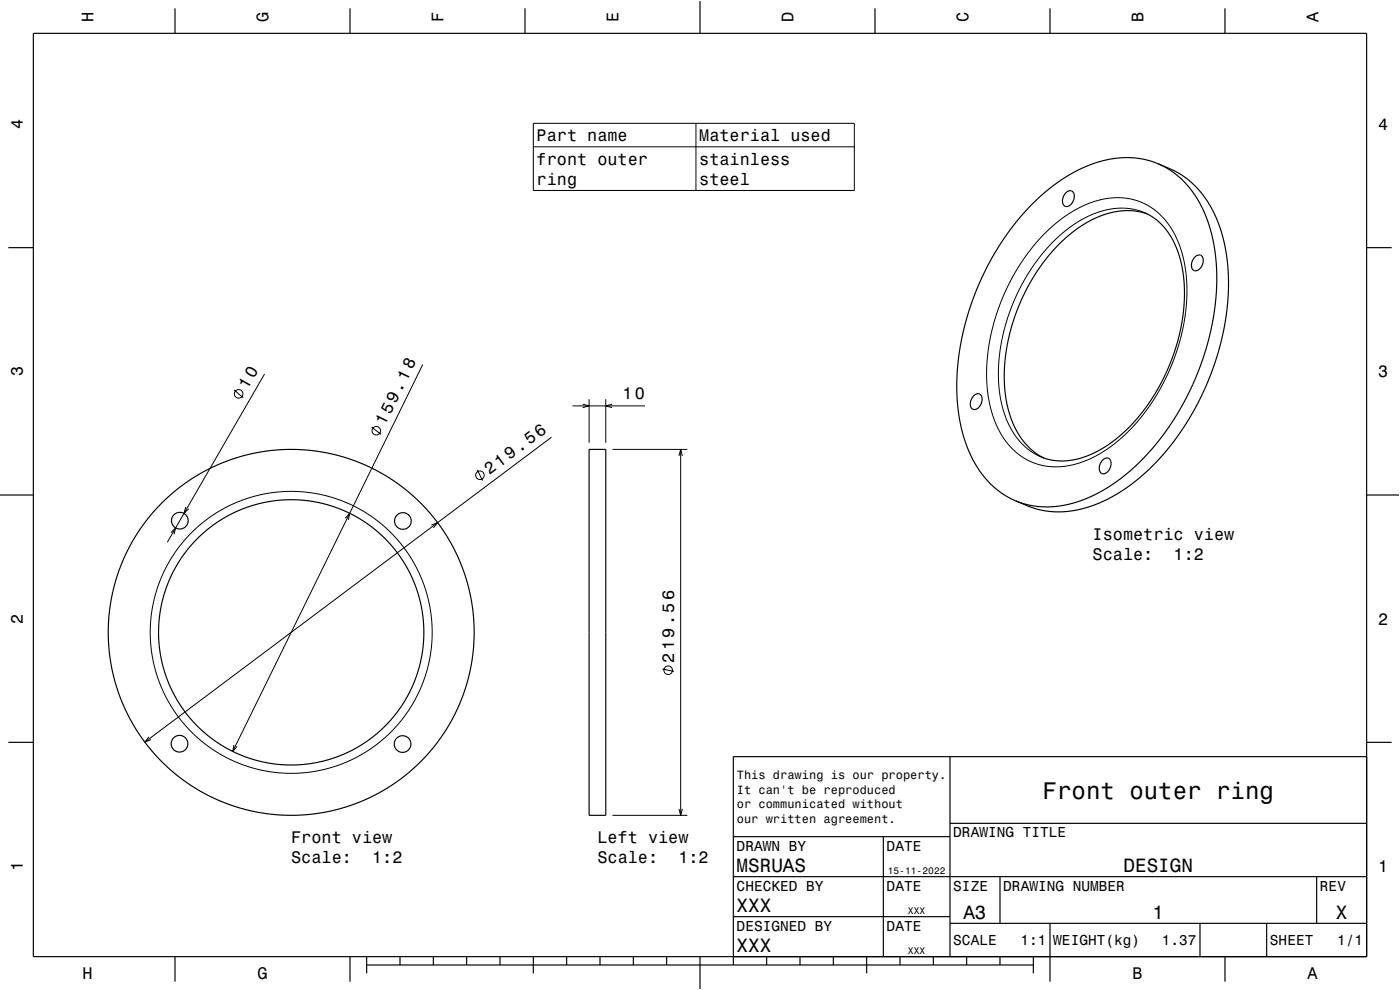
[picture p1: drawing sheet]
<svg xmlns="http://www.w3.org/2000/svg" width="420mm" height="297mm" viewBox="0 0 420 297" stroke-linecap="round" stroke-linejoin="round" font-family="sans-serif">
<g fill="none" stroke="#000" stroke-width=".3">
<path d="M160 37h96.3v20.1h-96.3zM208.8 37v20.1M160 44h96.3M313.4 70.1l3.3-3 3.2-2.5 3.6-2.1 3.5-1.6 3.7-1.1 3.7-.5 3.5 .2 3.2 .7 3.2 1.4 2.7 1.9 2.4 2.3 2.1 2.8 1.7 3.5 1.3 3.4 .9 4 .6 4.5 .1 4.5-.3 4.4-.8 5-1.2 5-1.6 4.8-1.9 4.6-2.1 4.2-2.7 4.4-3 4.1-2.9 3.4-3.5 3.3-3.2 2.5-3.7 2.3-3.7 1.8-3.9 1.2-3.3 .5-4.2-.1-4.2-1.1-3.7-2-3.1-2.8-2.6-3.5-2.1-4.4-1.5-4.9-.8-5.5-.1-6.1 .7-5.9 1.4-6.4 2.1-6.4 2.5-5.7 3.3-5.8 3.8-5.3zM343.3 63.8l-2.3-.8-2.6-.5-2.5-.1-2.9 .3-2.8 .7-2.7 1-5.3 2.9-5.2 4.2-4.9 5.4-4.4 6.4-3.5 6.9-2.5 7-1.7 7.9-.5 7.4 .6 6.7 .7 3.3 1 3 1.3 2.9 1.4 2.1 1.7 2.2 1.7 1.6 1.9 1.5 2.5 1.3M70.3 117l2.6 2.3M79.4 112.2l-29.2 50.5M126.8 109.3l-57 116.1M176.7 119.8v13M181.7 119.8v13M111.5 128.1l2.8 2.2M165.4 131.2l-122 91.4"/>
<path d="M171.7 121.8h21.8M174.8 121.3l1.9 .5-1.9 .5M183.7 121.3l-2 .5 2 .5M183.7 134.8h22.5M203.7 136.8l.5-2 .5 2M204.2 134.8v109.8M51.3 159.8l1.4-1.4-.5 1.9M55.7 152.1l-.5 1.9 1.4-1.4M103.6 155.5l1.3-1.5-.4 2M129.4 157.5l1.9-.7-1.3 1.6M143.2 141l1.6 3.2M198.7 200.7l3.5 .7"/>
<path d="M44.7 221.1l-1.3 1.5 1.9-.7M70.2 223.5l-.4 1.9 1.3-1.5M183.7 244.6h22.5M203.7 242.7l.5 1.9 .5-1.9"/>
<circle cx="71.6" cy="118.2" r="1.28"/>
<circle cx="112.9" cy="129.2" r="1.28"/>
<circle cx="144" cy="142.6" r="1.28"/>
<circle cx="87.4" cy="189.7" r="42.3"/>
<circle cx="200.5" cy="201.1" r="1.28"/>
</g>
<g fill="none" stroke="#000" stroke-width=".35">
<path d="M10 10h400v277h-400zM52.5 2.5v7.5M105 2.5v7.5M157.5 2.5v7.5M210 0v10M262.5 2.5v7.5M315 2.5v7.5M367.5 2.5v7.5M319.8 57.8a1.43 1.43 0 0 1 1.9-.4 1.43 1.43 0 0 1 .6 1.8 2.42 2.42 0 0 1-3 2.6 2.84 2.84 0 0 1 .5-4zM347.4 49.1l4.6 2 2.8 1.6 2.9 2.3 2.5 2.7 2.4 3.3 1.9 3.5 1.6 4.2 1.2 4.2 .9 5.2 .3 4.8v5.3l-.5 5.4-.8 5.2-1.3 5.5-1.6 5.2-2.2 5.6-2.6 5.5-2.6 4.8-2.9 4.5-3.5 4.6-3.6 4.1-3.9 3.7-3.9 3.2-3.8 2.6-4.2 2.2-3.8 1.5-3.8 1.1-4.2 .6h-3.7l-3.4-.5-2.8-.8-4.8-2M347.4 49.1l-3.3-1.1-3.6-.6-3.7-.1-3.4 .4-3.7 .8-3.9 1.5-3.8 1.8-3.8 2.3-3.5 2.6-3.6 3.2-3.6 3.6-3.5 4.1-2.8 3.9-3 4.8-2.6 4.8-2.2 4.8-2 5.4-1.6 4.9-1.2 4.8-.9 5.2-.5 5.2-.2 5.1 .3 4.6 .6 4.7 1 4.6 1.3 3.7 1.5 3.5 2 3.4 2.4 3 2.5 2.5 2.9 2.1 3.1 1.6M347.4 49.1l3.4 1.8 2.7 2 2.4 2.4 2.3 2.8 2.1 3.6 1.6 3.6 1.2 3.6 1.1 4.6 .6 4.6 .2 4.7-.1 5.1-.5 5.1-1 5.5-1.2 4.8-1.7 5.4-1.9 4.9-2.1 4.6-2.6 4.8-2.8 4.4-3.1 4.3-3 3.7-3.7 3.8-3.5 3.1-3.6 2.7-4 2.5-3.7 1.8-3.7 1.4-3.9 .9-3.6 .4h-3.7l-3.8-.7-3.2-1.1"/>
<path d="M2.5 74.3h7.5M343.3 63.8a19.4 19.4 0 0 1 10.5 12.9 50.5 50.5 0 0 1-3.3 33.6 50.2 50.2 0 0 1-21.4 25.2 19.8 19.8 0 0 1-16.8 1.6M344.2 64.2l-2.2-.6-2.6-.4h-2.6l-2.8 .4-2.6 .7-2.7 1.1-5.4 3.1-5.4 4.6-4.5 5.1-3.9 5.8-3.6 7.2-2.5 7.2-1.6 7.4-.5 7 .5 6.6 1.4 5.9 1.1 2.7 1.4 2.5 1.6 2.2 1.8 1.9 1.8 1.5 2.3 1.3M358.5 77.1a1.43 1.43 0 0 1 1.9-.4 1.43 1.43 0 0 1 .6 1.8 2.44 2.44 0 0 1-2.9 2.6 2.85 2.85 0 0 1 .4-4zM410 74.3h7.5M292.1 118.7a1.41 1.41 0 0 1 1.9-.5 1.41 1.41 0 0 1 .6 1.8 2.58 2.58 0 0 1-2.8 2.8 2.75 2.75 0 0 1 .3-4.1zM176.7 134.8h5v109.8h-5zM330.8 138a1.43 1.43 0 0 1 1.9-.4 1.43 1.43 0 0 1 .6 1.8 2.41 2.41 0 0 1-2.9 2.6 2.9 2.9 0 0 1 .4-4zM0 148.5h10M410 148.5h10M2.5 222.7h7.5M285 227v60"/>
<path d="M410 222.7h7.5M410 227h-190v62.5M220 251h65M265 251v36M285 247h125M220 275h65M220 263h190M285 277h125M300 263v14M315 277v17.5M360 277v10M380 277v10"/>
<path d="M395 263v14M52.5 287v7.5M105 287v7.5M110 289.5h200M110 287v5M120 287v2.5M130 287v2.5M140 287v2.5M150 287v2.5M160 287v5M170 287v2.5M180 287v2.5"/>
<path d="M190 287v2.5M200 287v2.5M210 287v10M230 287v2.5M240 287v2.5M250 287v2.5M260 287v5M270 287v2.5M280 287v2.5M290 287v2.5M300 287v2.5M310 287v5"/>
<path d="M367.5 287v7.5"/>
<circle cx="53.9" cy="156.2" r="2.5"/>
<circle cx="120.9" cy="156.3" r="2.5"/>
<circle cx="87.4" cy="189.7" r="39.8"/>
<circle cx="87.4" cy="189.7" r="54.9"/>
<circle cx="53.9" cy="223.1" r="2.5"/>
<circle cx="120.8" cy="223.2" r="2.5"/>
</g>
<path d="M0 0h420v297h-420" fill="none" stroke="#fff" stroke-width=".3"/>
<text font-size="7.2" x="312.8" y="239.6">Front outer ring</text>
<g font-size="5.8">
<text x="221" y="261.6">MSRUAS</text>
<text x="337.1" y="261.6">DESIGN</text>
<text x="221" y="273.6">XXX</text>
<text x="289" y="275.6">A3</text>
<text x="345.8" y="275.6">1</text>
<text x="400.8" y="275.6">X</text>
<text x="221" y="285.6">XXX</text>
</g>
<g font-size="5.1">
<text x="74.3" y="117.1" transform="rotate(-60 74.3 117.1)">10</text>
<text x="115.5" y="127.9" transform="rotate(-64 115.5 127.9)">159.18</text>
</g>
<g font-size="5">
<text x="28.1" y="6.5" transform="rotate(-90 28.1 6.5)">H</text>
<text x="80.6" y="6.5" transform="rotate(-90 80.6 6.5)">G</text>
<text x="133.1" y="6.5" transform="rotate(-90 133.1 6.5)">F</text>
<text x="185.6" y="6.5" transform="rotate(-90 185.6 6.5)">E</text>
<text x="238.1" y="6.5" transform="rotate(-90 238.1 6.5)">D</text>
<text x="290.6" y="6.5" transform="rotate(-90 290.6 6.5)">C</text>
<text x="343.1" y="6.5" transform="rotate(-90 343.1 6.5)">B</text>
<text x="395.6" y="6.5" transform="rotate(-90 395.6 6.5)">A</text>
<text x="6.8" y="38.7" transform="rotate(-90 6.8 38.7)">4</text>
<text x="413.5" y="39">4</text>
<text x="161" y="42.4">Part name</text>
<text x="209.8" y="42.4">Material used</text>
<text x="161" y="49.4">front outer</text>
<text x="209.8" y="49.4">stainless</text>
<text x="161" y="55.4">ring</text>
<text x="209.8" y="55.4">steel</text>
<text x="6.8" y="112.9" transform="rotate(-90 6.8 112.9)">3</text>
<text x="413.5" y="113.2">3</text>
<text x="186.7" y="119.8">10</text>
<text x="146.9" y="142.6" transform="rotate(-37 146.9 142.6)">219.56</text>
<text x="327.8" y="161.9">Isometric view</text>
<text x="327.8" y="168">Scale:</text>
<text x="352.1" y="168">1:2</text>
<text x="6.8" y="187.1" transform="rotate(-90 6.8 187.1)">2</text>
<text x="413.5" y="187.4">2</text>
<text x="202.2" y="198.8" transform="rotate(-90 202.2 198.8)">219.56</text>
<text x="87.4" y="253">Front view</text>
<text x="179.2" y="253">Left view</text>
<text x="6.8" y="261.3" transform="rotate(-90 6.8 261.3)">1</text>
<text x="87.4" y="259">Scale:</text>
<text x="111.6" y="259">1:2</text>
<text x="179.2" y="259">Scale:</text>
<text x="203.5" y="259">1:2</text>
<text x="413.5" y="261.6">1</text>
<text x="24.7" y="293.8">H</text>
<text x="77.2" y="293.8">G</text>
<text x="339.7" y="293.8">B</text>
<text x="392.2" y="293.8">A</text>
</g>
<g font-size="4.3">
<text x="286" y="251.2">DRAWING TITLE</text>
<text x="221" y="255.2">DRAWN BY</text>
<text x="266" y="255.2">DATE</text>
<text x="221" y="267.2">CHECKED BY</text>
<text x="266" y="267.2">DATE</text>
<text x="286" y="267.2">SIZE</text>
<text x="301" y="267.2">DRAWING NUMBER</text>
<text x="396" y="267.2">REV</text>
<text x="221" y="279.2">DESIGNED BY</text>
<text x="266" y="279.2">DATE</text>
<text x="286" y="283.6">SCALE</text>
<text x="306.2" y="283.6">1:1</text>
<text x="316" y="283.6">WEIGHT(kg)</text>
<text x="348.6" y="283.6">1.37</text>
<text x="381" y="283.6">SHEET</text>
<text x="401.2" y="283.6">1/1</text>
</g>
<g font-size="3.6">
<text x="221.1" y="233.8">This drawing is our property.</text>
<text x="221.1" y="238.1">It can't be reproduced</text>
<text x="221.1" y="242.5">or communicated without</text>
<text x="221.1" y="246.8">our written agreement.</text>
</g>
<g font-size="2.9">
<text x="266.3" y="262.3">15-11-2022</text>
<text x="272.4" y="274.3">XXX</text>
<text x="272.4" y="286.3">XXX</text>
</g>
</svg>
